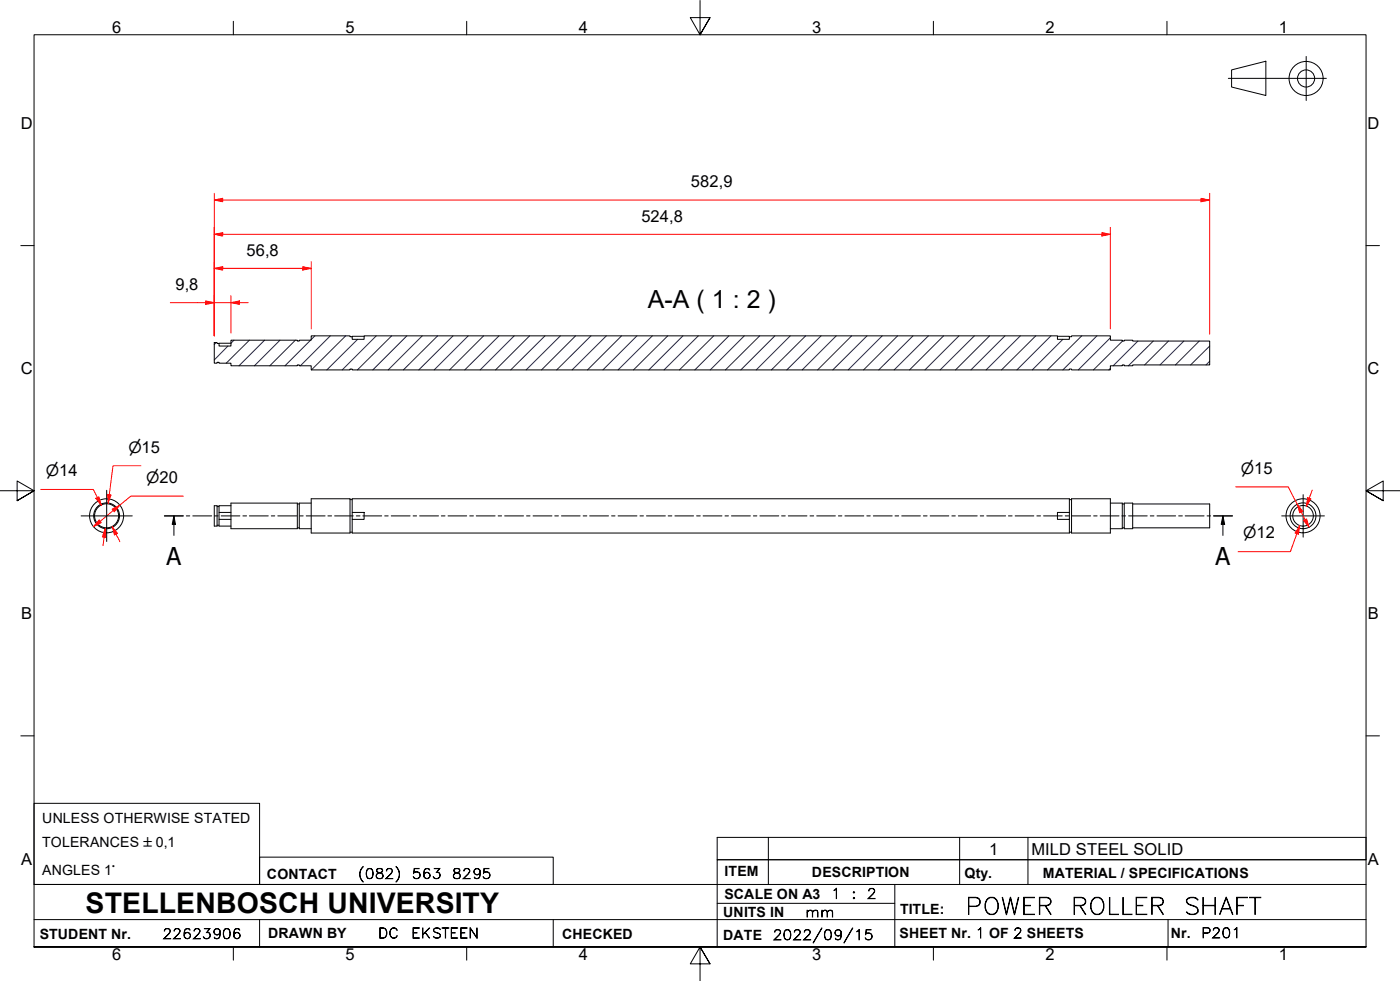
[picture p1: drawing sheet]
<svg xmlns="http://www.w3.org/2000/svg" width="410mm" height="287mm" viewBox="0 0 410 287" stroke-linecap="round" stroke-linejoin="round" font-family="sans-serif">
<!-- layer: Hatch -->
<g fill="none" stroke="#1e1e47" stroke-width=".29">
<path d="M68.5 99.6l-.9 .9M73 99.6l-6.8 6.7M77.5 99.6l-7.5 7.5M82 99.6l-7.5 7.5M86.5 99.6l-7.5 7.5M90.9 99.6l-7.5 7.5M92.2 98.3l-1.1 1.1M96.7 98.3l-8.8 8.8M101.2 98.3l-10 10M104.7 99.3l-9 9M110.2 98.3l-10 10M114.7 98.3l-10.1 10"/>
<path d="M119.1 98.3l-9.9 10M123.6 98.3l-9.9 10M128.1 98.3l-10 10M132.7 98.3l-10.1 10M137.1 98.3l-10 10M141.6 98.3l-10 10M146.1 98.3l-10 10M150.6 98.3l-10 10M155.1 98.3l-10 10M159.6 98.3l-10.1 10M164.1 98.3l-10 10M168.5 98.3l-9.9 10"/>
<path d="M173 98.3l-10 10M177.5 98.3l-10 10M182 98.3l-10 10M186.5 98.3l-10 10M191 98.3l-10 10M195.5 98.3l-10 10M200 98.3l-10 10M204.5 98.3l-10.1 10M209 98.3l-10.1 10M213.4 98.3l-9.9 10M217.9 98.3l-9.9 10M222.4 98.3l-10 10"/>
<path d="M226.9 98.3l-10 10M231.4 98.3l-10 10M235.9 98.3l-10 10M240.4 98.3l-10 10M244.9 98.3l-10 10M249.4 98.3l-10 10M253.9 98.3l-10.1 10M258.3 98.3l-10 10M262.8 98.3l-9.9 10M267.3 98.3l-10 10M271.8 98.3l-10 10M276.3 98.3l-10 10"/>
<path d="M280.8 98.3l-10 10M285.3 98.3l-10 10M289.8 98.3l-10 10M294.3 98.3l-10 10M298.8 98.3l-10.1 10M303.3 98.3l-10.1 10M307.7 98.3l-9.9 10M311.2 99.3l-8.9 9M316.7 98.3l-10 10M321.2 98.3l-10 10M325.1 98.9l-9.4 9.4M328.7 99.8l-8.5 8.5"/>
<path d="M333.2 99.8l-7.3 7.3M337.7 99.8l-7.3 7.3M342.1 99.8l-6.9 7M346.6 99.8l-6.9 7M351.2 99.8l-7 7M63.2 100.3l-.5 .6M66.7 101.3l-4 4.1M325.1 107.8l-.4 .5M354.2 105.7l-1.1 1.1M354.2 101.3l-5.6 5.5"/>
</g>
<!-- layer: Visible Edges(ISO) -->
<g fill="none" stroke="#000" stroke-width=".29">
<path d="M106.6 98.4l-3.5 .2M309.6 98.4l3.5 .2M62.7 100.3h.9v.2h.5v.8h3.5v-1.7h19.5v.2h.5v-.2h3.5v-1.3h11.4v.3h.6v.7h3.5v-1h203v1h3.5v-.7h.7v-.3h11.3v1.3h3.5v.2h.6v-.2h2.5v.2h22.5v7h-22.5v.3h-2.5v-.3h-.6v.3h-3.5v1.2h-11.3v-.3h-.7v.3h-210v-.3h-.6v.3h-11.4v-1.2h-3.5v-.3h-.5v.3h-19.5v-.8h-3.5v-.2h-.5v.2h-.9zM67.6 100.5h-3.5M62.7 148h.9v6h-.9zM63.6 148.3h.5M63.6 153.7h.5M64.1 152v2h3.5M67.6 150h-3.5v2h3.5M67.6 147.3h19.5v7.5h-19.5zM67.6 148h-3.5v2M87.1 147.5h.5"/>
<path d="M87.1 154.5h.5M91.1 147.3h-3.5v7.5h3.5M91.1 146h11.4v10h-11.4zM102.5 146.3h.6M102.5 155.8h.6M103.1 150h3.5v2h-3.5zM103.1 150v-4h210v4M103.1 152v4h210v-4M309.6 150h3.5v2h-3.5zM313.1 146.3h.7M313.1 155.8h.7M313.8 146h11.3v10h-11.3z"/>
<path d="M325.1 147.3h3.5v7.5h-3.5M328.6 147.5h.6M328.6 154.5h.6M329.2 147.3h2.5v7.5h-2.5zM331.7 147.5h22.5v7h-22.5"/>
<circle cx="31.2" cy="151" r="5"/>
<circle cx="31.2" cy="151" r="3.5"/>
<circle cx="31.2" cy="151" r="3.8"/>
<circle cx="381.5" cy="151" r="5"/>
<circle cx="381.5" cy="151" r="3"/>
<circle cx="381.5" cy="151" r="3.8"/>
</g>
<!-- layer: Section View Lines(ISO) -->
<g fill="none" stroke="#000" stroke-width=".29">
<path d="M48.1 151h5.6M50.9 151l.5 2.5h-1zM50.9 151v5.7M54.5 151h1.1M56.5 151h5.5M62.8 151h1.1M64.8 151h5.4M71.1 151h1.1M73 151h5.5M79.4 151h1.1M81.3 151h5.6M87.8 151h1"/>
<path d="M89.7 151h5.5M96 151h1.1M98 151h5.4M104.3 151h1.1M106.2 151h5.6M112.6 151h1.1M114.6 151h5.5M121 151h1M122.9 151h5.5M129.2 151h1.1M131.2 151h5.5M137.5 151h1.1"/>
<path d="M139.4 151h5.6M145.9 151h1M147.8 151h5.5M154.2 151h1M156.1 151h5.5M162.4 151h1.1M164.4 151h5.5M170.8 151h1M172.7 151h5.5M179.1 151h1M181 151h5.5M187.4 151h1"/>
<path d="M189.3 151h5.5M195.6 151h1.1M197.6 151h5.5M204 151h1M205.9 151h5.5M212.3 151h1M214.2 151h5.5M220.6 151h1M222.5 151h5.5M228.9 151h1M230.8 151h5.5M237.2 151h1.1"/>
<path d="M239.1 151h5.5M245.5 151h1M247.4 151h5.5M253.8 151h1M255.7 151h5.5M262.1 151h1M264 151h5.5M270.4 151h1.1M272.4 151h5.4M278.7 151h1M280.6 151h5.5M287 151h1"/>
<path d="M288.9 151h5.5M295.3 151h1.1M297.2 151h5.5M303.6 151h1.1M305.6 151h5.4M311.9 151h1M313.8 151h5.5M320.2 151h1M322.1 151h5.6M328.5 151h1.1M330.5 151h5.4M336.8 151h1.1"/>
<path d="M338.8 151h5.4M345.1 151h1.1M347 151h5.6M353.4 151h1.1M355.3 151h5.6M358.1 151l.5 2.5h-1zM358.1 151v5.7"/>
</g>
<g fill="#000">
<path d="M50.9 151l.5 2.5h-1z" fill-rule="evenodd"/>
<path d="M358.1 151l.5 2.5h-1z" fill-rule="evenodd"/>
</g>
<!-- layer: Symbols(ISO) -->
<path d="M210 245.1h190v6.6h-190zM225 245.1v6.6M281 245.1v6.6M301 245.1v6.6" fill="none" stroke="#000" stroke-width=".29"/>
<!-- layer: Border_0 -->
<g fill="none" stroke="#000" stroke-width=".29">
<path d="M68.3 6.2v4M136.7 6.2v4M205 .1v10.1l-2.9-5h5.8l-2.9 5 2.9-5M273.3 6.2v4M341.7 6.2v4M6.1 71.9h3.9M400 71.9h3.9M0 143.7h10l-5-2.9v5.8l5-2.9-5 2.9M410 143.7h-10l5-2.9v5.8l-5-2.9 5 2.9M6.1 215.4h3.9M400 215.4h3.9M10 277.2v-267h390v267h-390h390"/>
<path d="M68.3 277.2v3.9M136.7 277.2v3.9M273.3 277.2v3.9M341.7 277.2v3.9M207.9 282.1l-2.9-4.9 2.9 4.9h-5.8l2.9-4.9v10"/>
</g>
<!-- layer: Sketch Geometry(ISO) -->
<g fill="none" stroke="#000" stroke-width=".29">
<path d="M382.5 16.5v12.9M359.7 22.9h28.7M360.6 20.5l10-2.6v10.1l-10-2.5zM10 235.2h66v23.7h-66zM10 258.9h390M76 250.9h86v8h-86zM225 251.7v7.2M262 258.9v18.3M281 251.7v7.2M301 251.7v7.2M400 251.7h-190v25.5M10 277.2h390"/>
<path d="M10 269.2h390M76 269.2v8M162 269.2v8M210 264.4h52M342 269.2v8"/>
<circle cx="382.4" cy="23" r="5"/>
<circle cx="382.4" cy="23" r="2.51"/>
</g>
<!-- layer: Dimensions(ISO) -->
<path d="M60.2 88.6h2.5" fill="none" stroke="#f00" stroke-width=".29"/>
<path d="M60.2 88.1l2.5 .5-2.5 .5z" fill-rule="evenodd" fill="#f00"/>
<path d="M60.2 88.1l2.5 .5-2.5 .5zM67.6 88.6h2.5" fill="none" stroke="#f00" stroke-width=".29"/>
<path d="M67.6 88.6l2.5-.5v1z" fill-rule="evenodd" fill="#f00"/>
<path d="M62.7 78.6h2.5M49.8 88.6h10.4M62.7 88.6h4.9M62.7 86.6v11.7M67.6 88.6l2.5-.5v1zM67.6 86.6v11M70.1 88.6h2.5" fill="none" stroke="#f00" stroke-width=".29"/>
<path d="M62.7 78.6l2.5-.5v1z" fill-rule="evenodd" fill="#f00"/>
<path d="M62.7 78.6l2.5-.5v1zM88.6 78.6h2.5" fill="none" stroke="#f00" stroke-width=".29"/>
<path d="M88.6 78.1l2.5 .5-2.5 .5z" fill-rule="evenodd" fill="#f00"/>
<path d="M62.7 76.6v21.7M62.7 68.6h2.5M65.2 78.6h23.4M88.6 78.1l2.5 .5-2.5 .5zM91.1 76.6v19.7" fill="none" stroke="#f00" stroke-width=".29"/>
<path d="M62.7 68.6l2.5-.5v1z" fill-rule="evenodd" fill="#f00"/>
<path d="M62.7 68.6l2.5-.5v1zM322.6 68.6h2.5" fill="none" stroke="#f00" stroke-width=".29"/>
<path d="M322.6 68.1l2.5 .5-2.5 .5z" fill-rule="evenodd" fill="#f00"/>
<path d="M62.7 58.6h2.5M62.7 66.6v31.7M65.2 68.6h257.4M322.6 68.1l2.5 .5-2.5 .5zM325.1 66.6v29.7" fill="none" stroke="#f00" stroke-width=".29"/>
<path d="M62.7 58.6l2.5-.5v1z" fill-rule="evenodd" fill="#f00"/>
<path d="M62.7 58.6l2.5-.5v1zM351.7 58.6h2.5" fill="none" stroke="#f00" stroke-width=".29"/>
<path d="M351.7 58.1l2.5 .5-2.5 .5z" fill-rule="evenodd" fill="#f00"/>
<path d="M62.7 56.6v41.7M65.2 58.6h286.5M351.7 58.1l2.5 .5-2.5 .5zM354.2 56.6v41.2M32 144.8l-.3 2.5" fill="none" stroke="#f00" stroke-width=".29"/>
<path d="M31.5 144.7l1 .2-.8 2.4z" fill-rule="evenodd" fill="#f00"/>
<path d="M30.8 154.8l-.3 2.4M31.5 144.7l1 .2-.8 2.4z" fill="none" stroke="#f00" stroke-width=".29"/>
<path d="M30.8 154.8l.2 2.5-1-.1z" fill-rule="evenodd" fill="#f00"/>
<path d="M41.3 136.3h-8.2l-1.4 11M29.3 152.6l-1.9 1.6M30.5 157.2l-.3 2.5M30.8 154.8l.2 2.5-1-.1z" fill="none" stroke="#f00" stroke-width=".29"/>
<path d="M29 152.2l.7 .8-2.3 1.2z" fill-rule="evenodd" fill="#f00"/>
<path d="M29 152.2l.7 .8-2.3 1.2zM35.1 147.8l-2 1.6" fill="none" stroke="#f00" stroke-width=".29"/>
<path d="M32.8 149l2.3-1.2-1.6 2z" fill-rule="evenodd" fill="#f00"/>
<path d="M32.8 149l2.3-1.2-1.6 2zM33.1 149.4l-3.8 3.2M53.7 145.2h-15.4l-3.2 2.6M379.9 147.7l1.1 2.2" fill="none" stroke="#f00" stroke-width=".29"/>
<!-- layer: Center Mark(ISO) -->
<path d="M23.7 151h15M31.2 143.5v15M375.3 151h12.5M381.6 144.8v12.4" fill="none" stroke="#000" stroke-width=".29"/>
<!-- layer: Dimensions(ISO) -->
<path d="M379.9 147.7l1.5 2-.8 .4z" fill-rule="evenodd" fill="#f00"/>
<path d="M379.9 147.7l1.5 2-.8 .4zM382.1 152.1l1.2 2.2" fill="none" stroke="#f00" stroke-width=".29"/>
<path d="M381.7 152.4l.9-.5 .7 2.4z" fill-rule="evenodd" fill="#f00"/>
<path d="M361.8 142.5h15.4l2.7 5.2M380.6 153.9l-.9 2.3M381 149.9l1.1 2.2M381.7 152.4l.9-.5 .7 2.4z" fill="none" stroke="#f00" stroke-width=".29"/>
<path d="M380.6 153.9l-.4 2.5-1-.4z" fill-rule="evenodd" fill="#f00"/>
<path d="M380.6 153.9l-.4 2.5-1-.4zM383.3 145.8l-.8 2.4" fill="none" stroke="#f00" stroke-width=".29"/>
<path d="M382.9 145.7l1 .3-1.4 2.2z" fill-rule="evenodd" fill="#f00"/>
<path d="M28.5 145.7l1.2 2.2M380.6 153.9l-2.8 7.6h-15.3M382.9 145.7l1 .3-1.4 2.2zM384.2 143.5l-.9 2.3" fill="none" stroke="#f00" stroke-width=".29"/>
<path d="M28.1 145.9l.9-.5 .7 2.5z" fill-rule="evenodd" fill="#f00"/>
<path d="M28.1 145.9l.9-.5 .7 2.5zM32.8 154.1l1.2 2.3" fill="none" stroke="#f00" stroke-width=".29"/>
<path d="M32.8 154.1l1.6 2.1-.9 .4z" fill-rule="evenodd" fill="#f00"/>
<path d="M11.9 143.3h15.4l2.4 4.6M32.8 154.1l1.6 2.1-.9 .4zM34 156.4l1.1 2.2" fill="none" stroke="#f00" stroke-width=".29"/>
<text font-size="8.3" x="25.1" y="267.2">STELLENBOSCH UNIVERSITY</text>
<text font-size="7.3" x="189.7" y="90.2">A-A ( 1 : 2 )</text>
<g font-size="7.2">
<text x="48.7" y="165.5">A</text>
<text x="355.9" y="165.5">A</text>
</g>
<g font-size="6.7">
<text x="282.6" y="267.7">POWER</text>
<text x="313.6" y="267.7">ROLLER</text>
<text x="346.5" y="267.7">SHAFT</text>
</g>
<g font-size="4.8">
<text x="32.8" y="9.7">6</text>
<text x="101.2" y="9.7">5</text>
<text x="169.5" y="9.7">4</text>
<text x="237.8" y="9.7">3</text>
<text x="306.1" y="9.7">2</text>
<text x="374.5" y="9.7">1</text>
<text x="6.1" y="37.8">D</text>
<text x="400.4" y="37.8">D</text>
<text x="202.3" y="54.9">582,9</text>
<text x="187.8" y="64.9">524,8</text>
<text x="72.1" y="74.9">56,8</text>
<text x="51.4" y="84.9">9,8</text>
<text x="6.1" y="109.6">C</text>
<text x="400.4" y="109.6">C</text>
<text x="6.2" y="181.3">B</text>
<text x="400.5" y="181.3">B</text>
<text x="289.6" y="250.1">1</text>
<text x="302" y="250.2">MILD STEEL SOLID</text>
<text x="6.2" y="253.1">A</text>
<text x="400.5" y="253.1">A</text>
<text x="32.8" y="281.1">6</text>
<text x="101.2" y="281.1">5</text>
<text x="169.5" y="281.1">4</text>
<text x="237.8" y="281.1">3</text>
<text x="306.1" y="281.1">2</text>
<text x="374.5" y="281.1">1</text>
</g>
<g font-size="4.6">
<text x="37.6" y="132.5">⌀15</text>
<text x="13.5" y="139.4">⌀14</text>
<text x="42.8" y="141.4">⌀20</text>
<text x="363.3" y="138.6">⌀15</text>
<text x="364" y="157.6">⌀12</text>
</g>
<g font-size="4.1">
<text x="12.4" y="240.9">UNLESS OTHERWISE STATED</text>
<text x="12.4" y="247.9">TOLERANCES ±0,1</text>
<text x="12.4" y="256">ANGLES 1°</text>
<text x="78.2" y="257.2">CONTACT</text>
<text x="212.2" y="256.5">ITEM</text>
<text x="237.7" y="256.7">DESCRIPTION</text>
<text x="282.4" y="256.9">Qty.</text>
<text x="305.4" y="256.9">MATERIAL / SPECIFICATIONS</text>
<text x="212.1" y="263">SCALE ON A3</text>
<text x="211.8" y="268.4">UNITS IN</text>
<text x="263.5" y="267.7">TITLE:</text>
<text x="11.6" y="274.8">STUDENT Nr.</text>
<text x="78.5" y="274.6">DRAWN BY</text>
<text x="164.6" y="274.8">CHECKED</text>
<text x="211.8" y="275.1">DATE</text>
<text x="263.4" y="274.6">SHEET Nr. 1 OF 2 SHEETS</text>
<text x="342.8" y="274.5">Nr.</text>
</g>
<g font-size="4">
<text x="104.8" y="257.2">(082)</text>
<text x="120.6" y="257.2">563</text>
<text x="132.3" y="257.2">8295</text>
<text x="243.3" y="263">1</text>
<text x="249.3" y="263">:</text>
<text x="253.8" y="263">2</text>
<text x="235.8" y="268.4">mm</text>
<text x="47.6" y="274.8">22623906</text>
<text x="110.7" y="274.6">DC</text>
<text x="120.4" y="274.6">EKSTEEN</text>
<text x="226.3" y="275.1">2022/09/15</text>
<text x="351.7" y="274.5">P201</text>
</g>
</svg>
